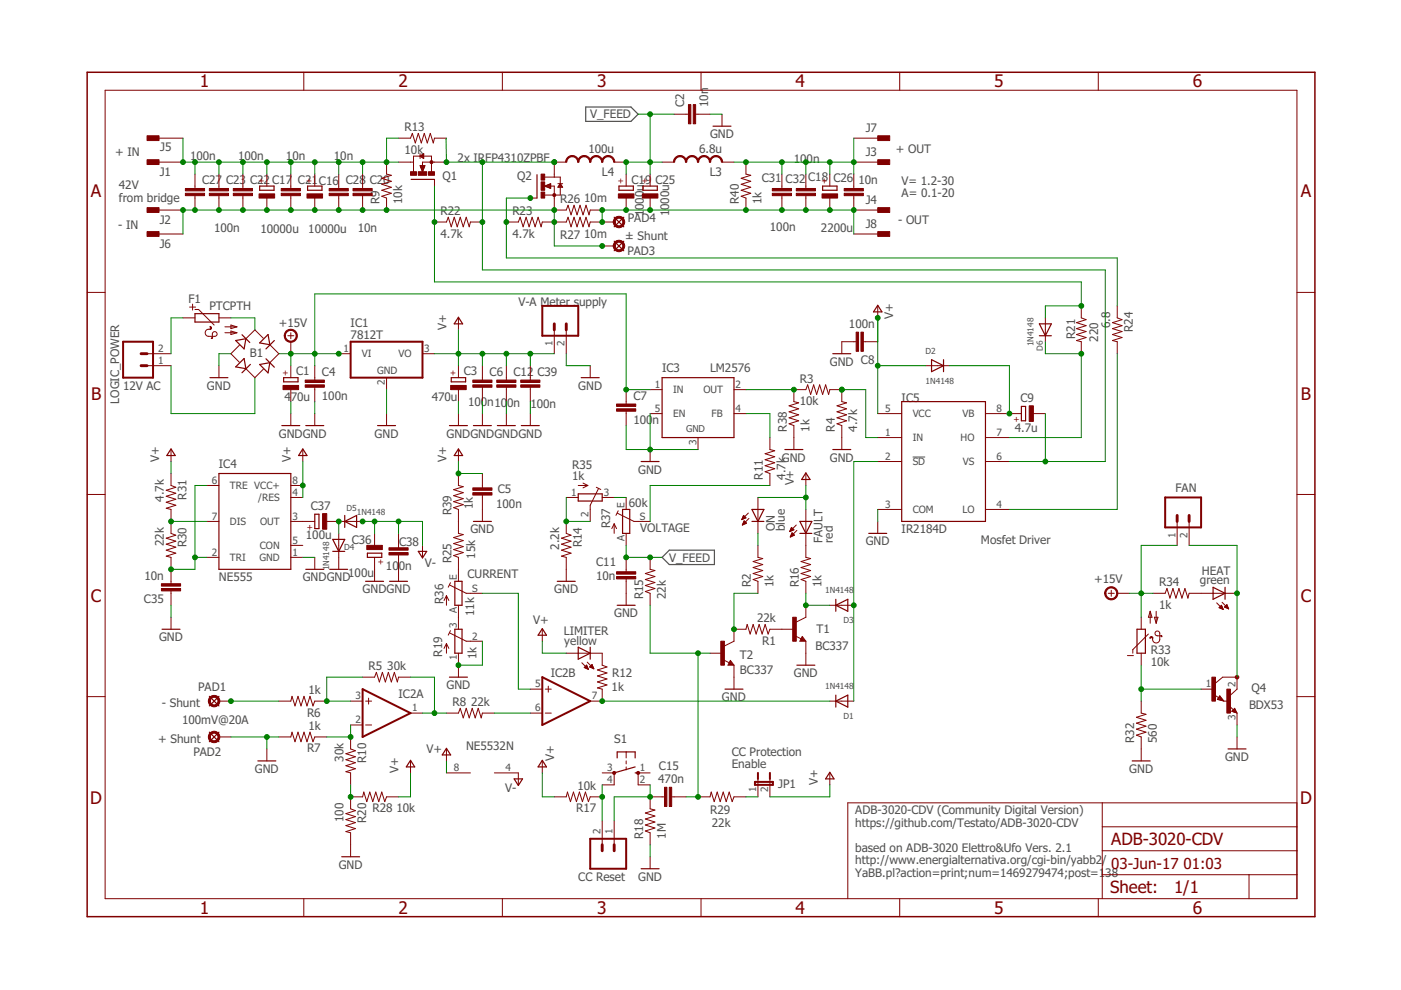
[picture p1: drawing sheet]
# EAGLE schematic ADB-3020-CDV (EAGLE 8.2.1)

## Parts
B1  RECTIFIER-RB1A  [RB1A]
C1  470u  CPOL-EUE2-5  [E2-5]
C2  10n  C2.5/2  [C2.5-2]
C3  470u  CPOL-EUE2-5  [E2-5]
C4  100n  C2.5/2  [C2.5-2]
C5  100n  C2.5/2  [C2.5-2]
C6  100n  C2.5/2  [C2.5-2]
C7  100n  C2.5/2  [C2.5-2]
C8  100n  C2.5/2  [C2.5-2]
C9  4.7u  CPOL-EUE2-5  [E2-5]
C11  10n  C2.5/2  [C2.5-2]
C12  100n  C2.5/2  [C2.5-2]
C15  470n  C2.5/2  [C2.5-2]
C16  10000u  CPOL-EUE2-5  [E2-5]
C17  10000u  CPOL-EUE2-5  [E2-5]
C18  2200u  CPOL-EUE2-5  [E2-5]
C19  1000u  CPOL-EUE2-5  [E2-5]
C20  10n  C2.5/2  [C2.5-2]
C21  10n  C2.5/2  [C2.5-2]
C22  100n  C2.5/2  [C2.5-2]
C23  100n  C2.5/2  [C2.5-2]
C25  1000u  CPOL-EUE2-5  [E2-5]
C26  10n  C2.5/2  [C2.5-2]
C27  100n  C2.5/2  [C2.5-2]
C28  10n  C2.5/2  [C2.5-2]
C31  100n  C2.5/2  [C2.5-2]
C32  100n  C2.5/2  [C2.5-2]
C35  10n  C2.5/2  [C2.5-2]
C36  100u  CPOL-EUE2-5  [E2-5]
C37  100u  CPOL-EUE2-5  [E2-5]
C38  100n  C2.5/2  [C2.5-2]
C39  100n  C2.5/2  [C2.5-2]
D1  1N4148  DIODEDO-1N4148  [DO-1N4148]
D2  1N4148  DIODEDO-1N4148  [DO-1N4148]
D3  1N4148  DIODEDO-1N4148  [DO-1N4148]
D4  1N4148  DIODEDO-1N4148  [DO-1N4148]
D5  1N4148  DIODEDO-1N4148  [DO-1N4148]
D6  1N4148  DIODEDO-1N4148  [DO-1N4148]
F1  PTCPTH  PTC660  [P660]
FAN  fan  MA02  [02PA]
FAULT  red  LED3MM  [LED3MM]
HEAT  green  LED3MM  [LED3MM]
IC1  7812T  [TO220H]
IC2  NE5532N  [DIL08]
IC3  LM2576  LM2596TH  [TO220-52]
IC4  NE555  [DIL-08]
IC5  IR2184D  [DIL08]
J1  + IN  PIN2F061.040  [F061.040]
J2  - IN  PIN2F061.040  [F061.040]
J3  + OUT  PIN2F061.040  [F061.040]
J4  PIN2F061.040  [F061.040]
J5  + IN  PIN2F061.040  [F061.040]
J6  - IN  PIN2F061.040  [F061.040]
J7  PIN2F061.040  [F061.040]
J8  - OUT  PIN2F061.040  [F061.040]
JP1  jp1  JP1E  [JP1]
L3  6.8u  L  [6000]
L4  100u  L  [6000]
LIMITER  yellow  LED3MM  [LED3MM]
LOGIC_POWER  12V AC  MA02  [02PA]
ON  blue  LED3MM  [LED3MM]
PAD1  LSP13  [LSP13]
PAD2  LSP13  [LSP13]
PAD3  LSP13  [LSP13]
PAD4  LSP13  [LSP13]
Q1  IRFP240-H  [TO247BH]
Q2  IRFP240-H  [TO247BH]
Q4  BDX53  [TO220]
R1  22k  R-US_0204/5  [0204/5]
R2  1k  R-US_0204/5  [0204/5]
R3  10k  R-US_0204/5  [0204/5]
R4  4.7k  R-US_0204/5  [0204/5]
R5  30k  R-US_0204/5  [0204/5]
R6  1k  R-US_0204/5  [0204/5]
R7  1k  R-US_0204/5  [0204/5]
R8  22k  R-US_0204/5  [0204/5]
R9  10k  R-US_0204/5  [0204/5]
R10  30k  R-US_0204/5  [0204/5]
R11  4.7k  R-US_0204/5  [0204/5]
R12  1k  R-US_0204/5  [0204/5]
R13  10k  R-US_0204/5  [0204/5]
R14  2.2k  R-US_0204/5  [0204/5]
R15  22k  R-US_0204/5  [0204/5]
R16  1k  R-US_0204/5  [0204/5]
R17  10k  R-US_0204/5  [0204/5]
R18  1M  R-US_0204/5  [0204/5]
R19  1k  TRIMPOT3386  [TRIM-3386]
R20  100  R-US_0204/5  [0204/5]
R21  220  R-US_0204/5  [0204/5]
R22  4.7k  R-US_0204/5  [0204/5]
R23  4.7k  R-US_0204/5  [0204/5]
R24  6.8  R-US_0204/5  [0204/5]
R25  15k  R-US_0204/5  [0204/5]
R26  10m  R-US_0204/5  [0204/5]
R27  10m  R-US_0204/5  [0204/5]
R28  10k  R-US_0204/5  [0204/5]
R29  22k  R-US_0204/5  [0204/5]
R30  22k  R-US_0204/5  [0204/5]
R31  4.7k  R-US_0204/5  [0204/5]
R32  560  R-US_0204/5  [0204/5]
R33  10k  NTC640  [P640]
R34  1k  R-US_0204/5  [0204/5]
R35  1k  TRIMPOT3386  [TRIM-3386]
R36  11k  TRIM_1234-S64YW  [S64YW]
R37  60k  TRIM_1234-S64YW  [S64YW]
R38  1k  R-US_0204/5  [0204/5]
R39  1k  R-US_0204/5  [0204/5]
R40  1k  R-US_0204/5  [0204/5]
RESET  CC Reset  MA02  [02PA]
S1  CC Reset  40-XX  [B3F-40XX]
T1  BC337  [TO92]
T2  BC337  [TO92]
V-A_METER_SUPPLY  V-A Meter supply  MA02  [02PA]

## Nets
+15V: B1.+ C1.+ C4.1 C7.1 FAN.1 IC1.1(VI) IC3.1(IN) R33.2 R34.1
GND: B1.- C1.- C2.2 C3.- C4.2 C5.1 C6.2 C7.2 C8.2 C11.2 C12.2 C35.1 C36.+ C38.1 C39.2 D4.C IC1.2(GND) IC3.3(GND) IC3.5(EN) IC4.1(GND) IC5.3(COM) PAD2.MP Q4.3(E) R4.1 R7.2 R14.2 R18.1 R19.1(A) R19.2(S) R20.2 R32.1 R38.1 T1.1(E) T2.1(E) V-A_METER_SUPPLY.2
N$1: B1.AC2 LOGIC_POWER.1
N$2: B1.AC1 F1.2
N$3: F1.1 LOGIC_POWER.2
N$4: D6.A Q1.G R21.1 R22.1
N$5: IC5.1(IN) R3.2 R4.2
N$6: IC2.6(B:-IN) R8.2
N$7: IC3.4(FB) R11.2
N$8: IC3.2(OUT) R3.1 R38.2
N$9: JP1.1 R29.1
N$10: C37.+ IC4.3(OUT)
N$12: C37.- D4.A D5.C
N$14: R25.2 R39.1
N$15: FAULT.K(C) R16.2
N$19: R10.2 R20.1 R28.2
N$20: ON.K(C) R2.2
N$21: LIMITER.K(C) R12.1
N$22: R1.1 T1.2(B)
N$23: IC4.7(DIS) R30.1 R31.2
N$24: C35.2 IC4.2(TRI) IC4.6(TRE) R30.2
N$30: R25.1 R36.E
N$31: R19.3(E) R36.A
N$32: IC2.5(B:+IN) R36.S
N$34: IC2.1(A:OUT) R5.2 R8.1
N$35: IC2.3(A:+IN) R5.1 R6.1
N$36: IC2.2(A:-IN) R7.1 R10.1
N$37: PAD1.MP R6.2
N$39: R17.1 RESET.2 S1.4(P1)
N$42: C15.1 R18.2 RESET.1 S1.2(S1)
N$44: C15.2 R15.1 R29.2 T2.2(B)
N$45: D1.C IC2.7(B:OUT) R12.2
N$47: R14.1 R35.1(A) R35.2(S)
N$48: R35.3(E) R37.E
N$50: R1.2 R2.1 T2.3(C)
N$51: R11.1 R37.S
N$52: D3.C R16.1 T1.3(C)
N$54: D1.A D3.A IC5.2(!SD)
N$58: C18.- C19.- C25.- C26.2 C31.2 C32.2 J4.A1 J4.A2 J8.A1 J8.A2 PAD4.MP R26.2 R27.2 R40.1
N$60: D6.C IC5.7(HO) R21.2
N$63: C16.+ C17.+ C20.1 C21.1 C22.1 C23.1 C27.1 C28.1 J1.A1 J1.A2 J5.A1 J5.A2 Q1.D R9.2 R13.1
N$65: IC5.4(LO) R24.2
N$66: Q2.G R23.1 R24.1
N$67: HEAT.A R34.2
N$68: FAN.2 HEAT.K(C) Q4.2(C)
N$71: Q4.1(B) R32.2 R33.1
N$74: C16.- C17.- C20.2 C21.2 C22.2 C23.2 C27.2 C28.2 J2.A1 J2.A2 J6.A1 J6.A2 PAD3.MP Q2.S R9.1 R23.2 R26.1 R27.1
N$77: C18.+ C26.1 C31.1 C32.1 J3.A1 J3.A2 J7.A1 J7.A2 L3.2 R40.2
V+: C3.+ C5.2 C6.1 C8.1 C12.1 C39.1 D2.A FAULT.A IC1.3(VO) IC2.8(P:V+) IC4.4(/RES) IC4.8(VCC+) IC5.5(VCC) JP1.2 LIMITER.A ON.A R17.2 R28.1 R31.1 R39.2 V-A_METER_SUPPLY.1
V-: C36.- C38.2 D5.A IC2.4(P:V-)
V_FEED: C2.1 C11.1 C19.+ C25.+ L3.1 L4.2 R15.2 R37.A
VB: C9.+ D2.C IC5.8(VB)
VS: C9.- IC5.6(VS) L4.1 Q1.S Q2.D R13.2 R22.2
Unconnected: IC4.5(CON) R36.S@1(S) R37.S@1(S) S1.1(S) S1.3(P)

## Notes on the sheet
- 2x IRFP4310ZPBF
- V= 1.2-30
  A= 0.1-20
- 42V
  from bridge
- ± Shunt
- VOLTAGE
- Mosfet Driver
- CURRENT
- - Shunt
- 100mV@20A
- + Shunt
- CC Protection
  Enable
- ADB-3020-CDV (Community Digital Version)
  https://github.com/Testato/ADB-3020-CDV
  
  based on ADB-3020 Elettro&Ufo Vers. 2.1
  http://www.energialternativa.org/cgi-bin/yabb2/
  YaBB.pl?action=print;num=1469279474;post=138
